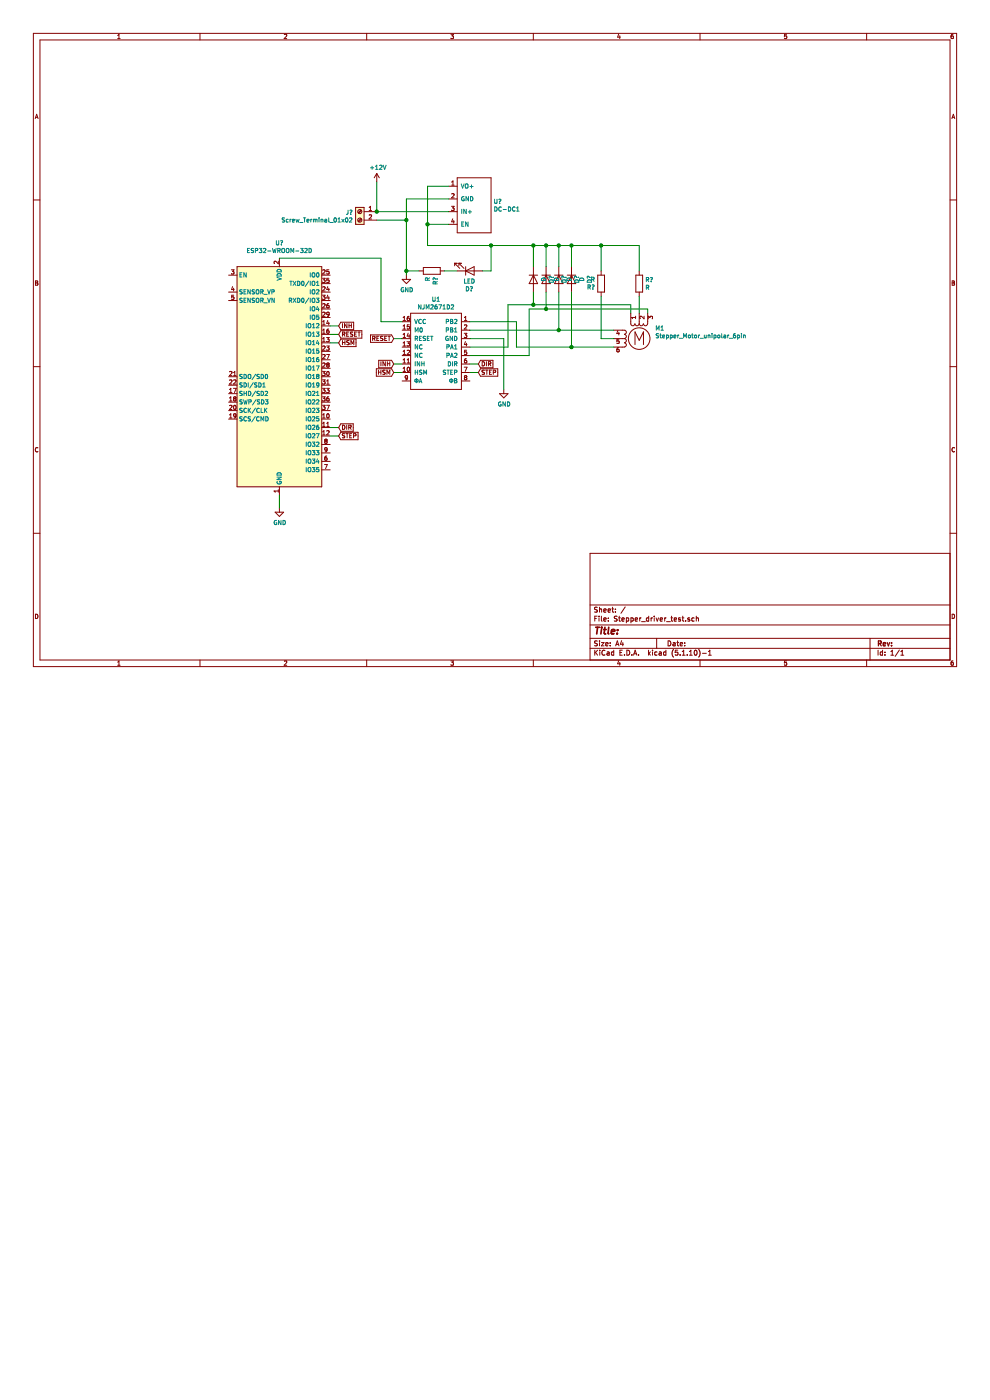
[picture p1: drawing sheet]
EESchema Schematic File Version 4
EELAYER 30 0
EELAYER END
$Descr A4 11693 8268
encoding utf-8
Sheet 1 1
Title ""
Date ""
Rev ""
Comp ""
Comment1 ""
Comment2 ""
Comment3 ""
Comment4 ""
$EndDescr
$Comp
L my_lib:DC-DC1 U?
U 1 1
P 5600 2050
F 0 "U?" H 5828 1721 50  0000 L CNN
F 1 "DC-DC1" H 5828 1630 50  0000 L CNN
F 2 "" H 5600 2050 50  0001 C CNN
F 3 "" H 5600 2050 50  0001 C CNN
	1    5600 2050
	1    0    0    -1  
$EndComp
$Comp
L RF_Module:ESP32-WROOM-32D U?
U 1 1
P 3300 4450
F 0 "U?" H 3300 6031 50  0000 C CNN
F 1 "ESP32-WROOM-32D" H 3300 5940 50  0000 C CNN
F 2 "RF_Module:ESP32-WROOM-32" H 3300 2950 50  0001 C CNN
F 3 "https://www.espressif.com/sites/default/files/documentation/esp32-wroom-32d_esp32-wroom-32u_datasheet_en.pdf" H 3000 4500 50  0001 C CNN
	1    3300 4450
	1    0    0    -1  
$EndComp
$Comp
L Device:R R?
U 1 1
P 7550 3350
F 0 "R?" H 7620 3396 50  0000 L CNN
F 1 "R" H 7620 3305 50  0000 L CNN
F 2 "" V 7480 3350 50  0001 C CNN
F 3 "~" H 7550 3350 50  0001 C CNN
	1    7550 3350
	1    0    0    -1  
$EndComp
$Comp
L Device:D D?
U 1 1
P 6300 3300
F 0 "D?" H 6300 3517 50  0000 C CNN
F 1 "D" H 6300 3426 50  0000 C CNN
F 2 "" H 6300 3300 50  0001 C CNN
F 3 "~" H 6300 3300 50  0001 C CNN
	1    6300 3300
	0    1    1    0   
$EndComp
$Comp
L power:GND #PWR?
U 1 1
P 4800 3250
F 0 "#PWR?" H 4800 3000 50  0001 C CNN
F 1 "GND" H 4805 3077 50  0000 C CNN
F 2 "" H 4800 3250 50  0001 C CNN
F 3 "" H 4800 3250 50  0001 C CNN
	1    4800 3250
	1    0    0    -1  
$EndComp
Wire Wire Line
	5300 2500 4450 2500
Wire Wire Line
	4450 2500 4450 2150
Wire Wire Line
	5300 2350 4800 2350
Wire Wire Line
	4800 2350 4800 2600
Wire Wire Line
	5300 2650 5050 2650
Wire Wire Line
	5050 2650 5050 2200
Wire Wire Line
	5300 2200 5050 2200
$Comp
L power:+12V #PWR?
U 1 1
P 4450 2150
F 0 "#PWR?" H 4450 2000 50  0001 C CNN
F 1 "+12V" H 4465 2323 50  0000 C CNN
F 2 "" H 4450 2150 50  0001 C CNN
F 3 "" H 4450 2150 50  0001 C CNN
	1    4450 2150
	1    0    0    -1  
$EndComp
$Comp
L power:GND #PWR?
U 1 1
P 3300 6000
F 0 "#PWR?" H 3300 5750 50  0001 C CNN
F 1 "GND" H 3305 5827 50  0000 C CNN
F 2 "" H 3300 6000 50  0001 C CNN
F 3 "" H 3300 6000 50  0001 C CNN
	1    3300 6000
	1    0    0    -1  
$EndComp
$Comp
L power:GND #PWR?
U 1 1
P 5950 4600
F 0 "#PWR?" H 5950 4350 50  0001 C CNN
F 1 "GND" H 5955 4427 50  0000 C CNN
F 2 "" H 5950 4600 50  0001 C CNN
F 3 "" H 5950 4600 50  0001 C CNN
	1    5950 4600
	1    0    0    -1  
$EndComp
Wire Wire Line
	6100 4100 6100 3800
Wire Wire Line
	6100 3800 5550 3800
Wire Wire Line
	7450 3600 6300 3600
Wire Wire Line
	6000 3600 6000 4100
Wire Wire Line
	6000 4100 5550 4100
Wire Wire Line
	7650 3650 6450 3650
Wire Wire Line
	6250 3650 6250 4200
Wire Wire Line
	6250 4200 5550 4200
$Comp
L Device:D D?
U 1 1
P 6450 3300
F 0 "D?" H 6450 3517 50  0000 C CNN
F 1 "D" H 6450 3426 50  0000 C CNN
F 2 "" H 6450 3300 50  0001 C CNN
F 3 "~" H 6450 3300 50  0001 C CNN
	1    6450 3300
	0    1    1    0   
$EndComp
$Comp
L Device:D D?
U 1 1
P 6600 3300
F 0 "D?" H 6600 3517 50  0000 C CNN
F 1 "D" H 6600 3426 50  0000 C CNN
F 2 "" H 6600 3300 50  0001 C CNN
F 3 "~" H 6600 3300 50  0001 C CNN
	1    6600 3300
	0    1    1    0   
$EndComp
$Comp
L Device:D D?
U 1 1
P 6750 3300
F 0 "D?" H 6750 3517 50  0000 C CNN
F 1 "D" H 6750 3426 50  0000 C CNN
F 2 "" H 6750 3300 50  0001 C CNN
F 3 "~" H 6750 3300 50  0001 C CNN
	1    6750 3300
	0    1    1    0   
$EndComp
Wire Wire Line
	7550 3200 7550 2900
Wire Wire Line
	7550 2900 7100 2900
Wire Wire Line
	5050 2900 5050 2650
Connection ~ 5050 2650
Wire Wire Line
	6300 3150 6300 2900
Connection ~ 6300 2900
Wire Wire Line
	6300 2900 5800 2900
Wire Wire Line
	6450 3150 6450 2900
Connection ~ 6450 2900
Wire Wire Line
	6450 2900 6300 2900
Wire Wire Line
	6600 3150 6600 2900
Connection ~ 6600 2900
Wire Wire Line
	6600 2900 6450 2900
Wire Wire Line
	6750 3150 6750 2900
Connection ~ 6750 2900
Wire Wire Line
	6750 2900 6600 2900
Connection ~ 7100 2900
Wire Wire Line
	7100 2900 6750 2900
Wire Wire Line
	7250 4100 6750 4100
Wire Wire Line
	5550 3900 6600 3900
Wire Wire Line
	7650 3700 7650 3650
Wire Wire Line
	7550 3700 7550 3500
Wire Wire Line
	7450 3700 7450 3600
$Comp
L Motor:Stepper_Motor_unipolar_6pin M1
U 1 1
P 7550 4000
F 0 "M1" H 7738 4124 50  0000 L CNN
F 1 "Stepper_Motor_unipolar_6pin" H 7738 4033 50  0000 L CNN
F 2 "" H 7560 3990 50  0001 C CNN
F 3 "http://www.infineon.com/dgdl/Application-Note-TLE8110EE_driving_UniPolarStepperMotor_V1.1.pdf?fileId=db3a30431be39b97011be5d0aa0a00b0" H 7560 3990 50  0001 C CNN
F 4 "PJP28T51E16" H 7550 4000 50  0001 C CNN "Field4"
F 5 "NPM" H 7550 4000 50  0001 C CNN "MFG"
	1    7550 4000
	1    0    0    -1  
$EndComp
Wire Wire Line
	7100 4000 7250 4000
Wire Wire Line
	7100 3200 7100 2900
Wire Wire Line
	7100 4000 7100 3500
$Comp
L Device:R R?
U 1 1
P 7100 3350
F 0 "R?" H 7170 3396 50  0000 L CNN
F 1 "R" H 7170 3305 50  0000 L CNN
F 2 "" V 7030 3350 50  0001 C CNN
F 3 "~" H 7100 3350 50  0001 C CNN
	1    7100 3350
	-1   0    0    1   
$EndComp
Wire Wire Line
	6300 3450 6300 3600
Connection ~ 6300 3600
Wire Wire Line
	6300 3600 6000 3600
Wire Wire Line
	6450 3450 6450 3650
Connection ~ 6450 3650
Wire Wire Line
	6450 3650 6250 3650
Wire Wire Line
	6600 3450 6600 3900
Connection ~ 6600 3900
Wire Wire Line
	6600 3900 7250 3900
Wire Wire Line
	6750 3450 6750 4100
Connection ~ 6750 4100
Wire Wire Line
	6750 4100 6100 4100
Wire Wire Line
	3300 6000 3300 5850
Wire Wire Line
	5550 4000 5950 4000
Wire Wire Line
	5950 4000 5950 4600
$Comp
L my_lib:NJM2671D2 U1
U 1 1
P 5150 3650
F 0 "U1" H 5150 3765 50  0000 C CNN
F 1 "NJM2671D2" H 5150 3674 50  0000 C CNN
F 2 "" H 5150 3650 50  0001 C CNN
F 3 "" H 5150 3650 50  0001 C CNN
F 4 "JRC" H 5150 3650 50  0001 C CNN "MFG"
	1    5150 3650
	-1   0    0    -1  
$EndComp
Text GLabel 4650 4000 0    50   Input ~ 0
RESET
Text GLabel 4650 4300 0    50   Input ~ 0
INH
Text GLabel 4650 4400 0    50   Input ~ 0
HSM
Text GLabel 5650 4300 2    50   Input ~ 0
DIR
Text GLabel 5650 4400 2    50   Input ~ 0
STEP
Text GLabel 4000 3950 2    50   Input ~ 0
RESET
Text GLabel 4000 3850 2    50   Input ~ 0
INH
Text GLabel 4000 4050 2    50   Input ~ 0
HSM
Text GLabel 4000 5050 2    50   Input ~ 0
DIR
Text GLabel 4000 5150 2    50   Input ~ 0
STEP
Wire Wire Line
	4650 4000 4750 4000
Wire Wire Line
	4650 4300 4750 4300
Wire Wire Line
	4650 4400 4750 4400
Wire Wire Line
	5650 4400 5550 4400
Wire Wire Line
	5650 4300 5550 4300
Wire Wire Line
	4000 3850 3900 3850
Wire Wire Line
	4000 3950 3900 3950
Wire Wire Line
	4000 4050 3900 4050
Wire Wire Line
	4000 5050 3900 5050
Wire Wire Line
	4000 5150 3900 5150
Wire Wire Line
	4750 3800 4500 3800
Wire Wire Line
	4500 3800 4500 3050
Wire Wire Line
	4500 3050 3300 3050
$Comp
L Connector:Screw_Terminal_01x02 J?
U 1 1
P 4250 2500
F 0 "J?" H 4330 2492 50  0000 L CNN
F 1 "Screw_Terminal_01x02" H 4330 2401 50  0000 L CNN
F 2 "" H 4250 2500 50  0001 C CNN
F 3 "~" H 4250 2500 50  0001 C CNN
	1    4250 2500
	-1   0    0    -1  
$EndComp
Connection ~ 4450 2500
Wire Wire Line
	4450 2600 4800 2600
Connection ~ 4800 2600
Wire Wire Line
	4800 2600 4800 3200
$Comp
L Device:LED D?
U 1 1
P 5550 3200
F 0 "D?" H 5543 3417 50  0000 C CNN
F 1 "LED" H 5543 3326 50  0000 C CNN
F 2 "" H 5550 3200 50  0001 C CNN
F 3 "~" H 5550 3200 50  0001 C CNN
	1    5550 3200
	1    0    0    1   
$EndComp
$Comp
L Device:R R?
U 1 1
P 5100 3200
F 0 "R?" H 5170 3246 50  0000 L CNN
F 1 "R" H 5170 3155 50  0000 L CNN
F 2 "" V 5030 3200 50  0001 C CNN
F 3 "~" H 5100 3200 50  0001 C CNN
	1    5100 3200
	0    1    1    0   
$EndComp
Wire Wire Line
	5700 3200 5800 3200
Wire Wire Line
	5800 3200 5800 2900
Connection ~ 5800 2900
Wire Wire Line
	5800 2900 5050 2900
Wire Wire Line
	5400 3200 5250 3200
Wire Wire Line
	4950 3200 4800 3200
Connection ~ 4800 3200
Wire Wire Line
	4800 3200 4800 3250
$EndSCHEMATC
